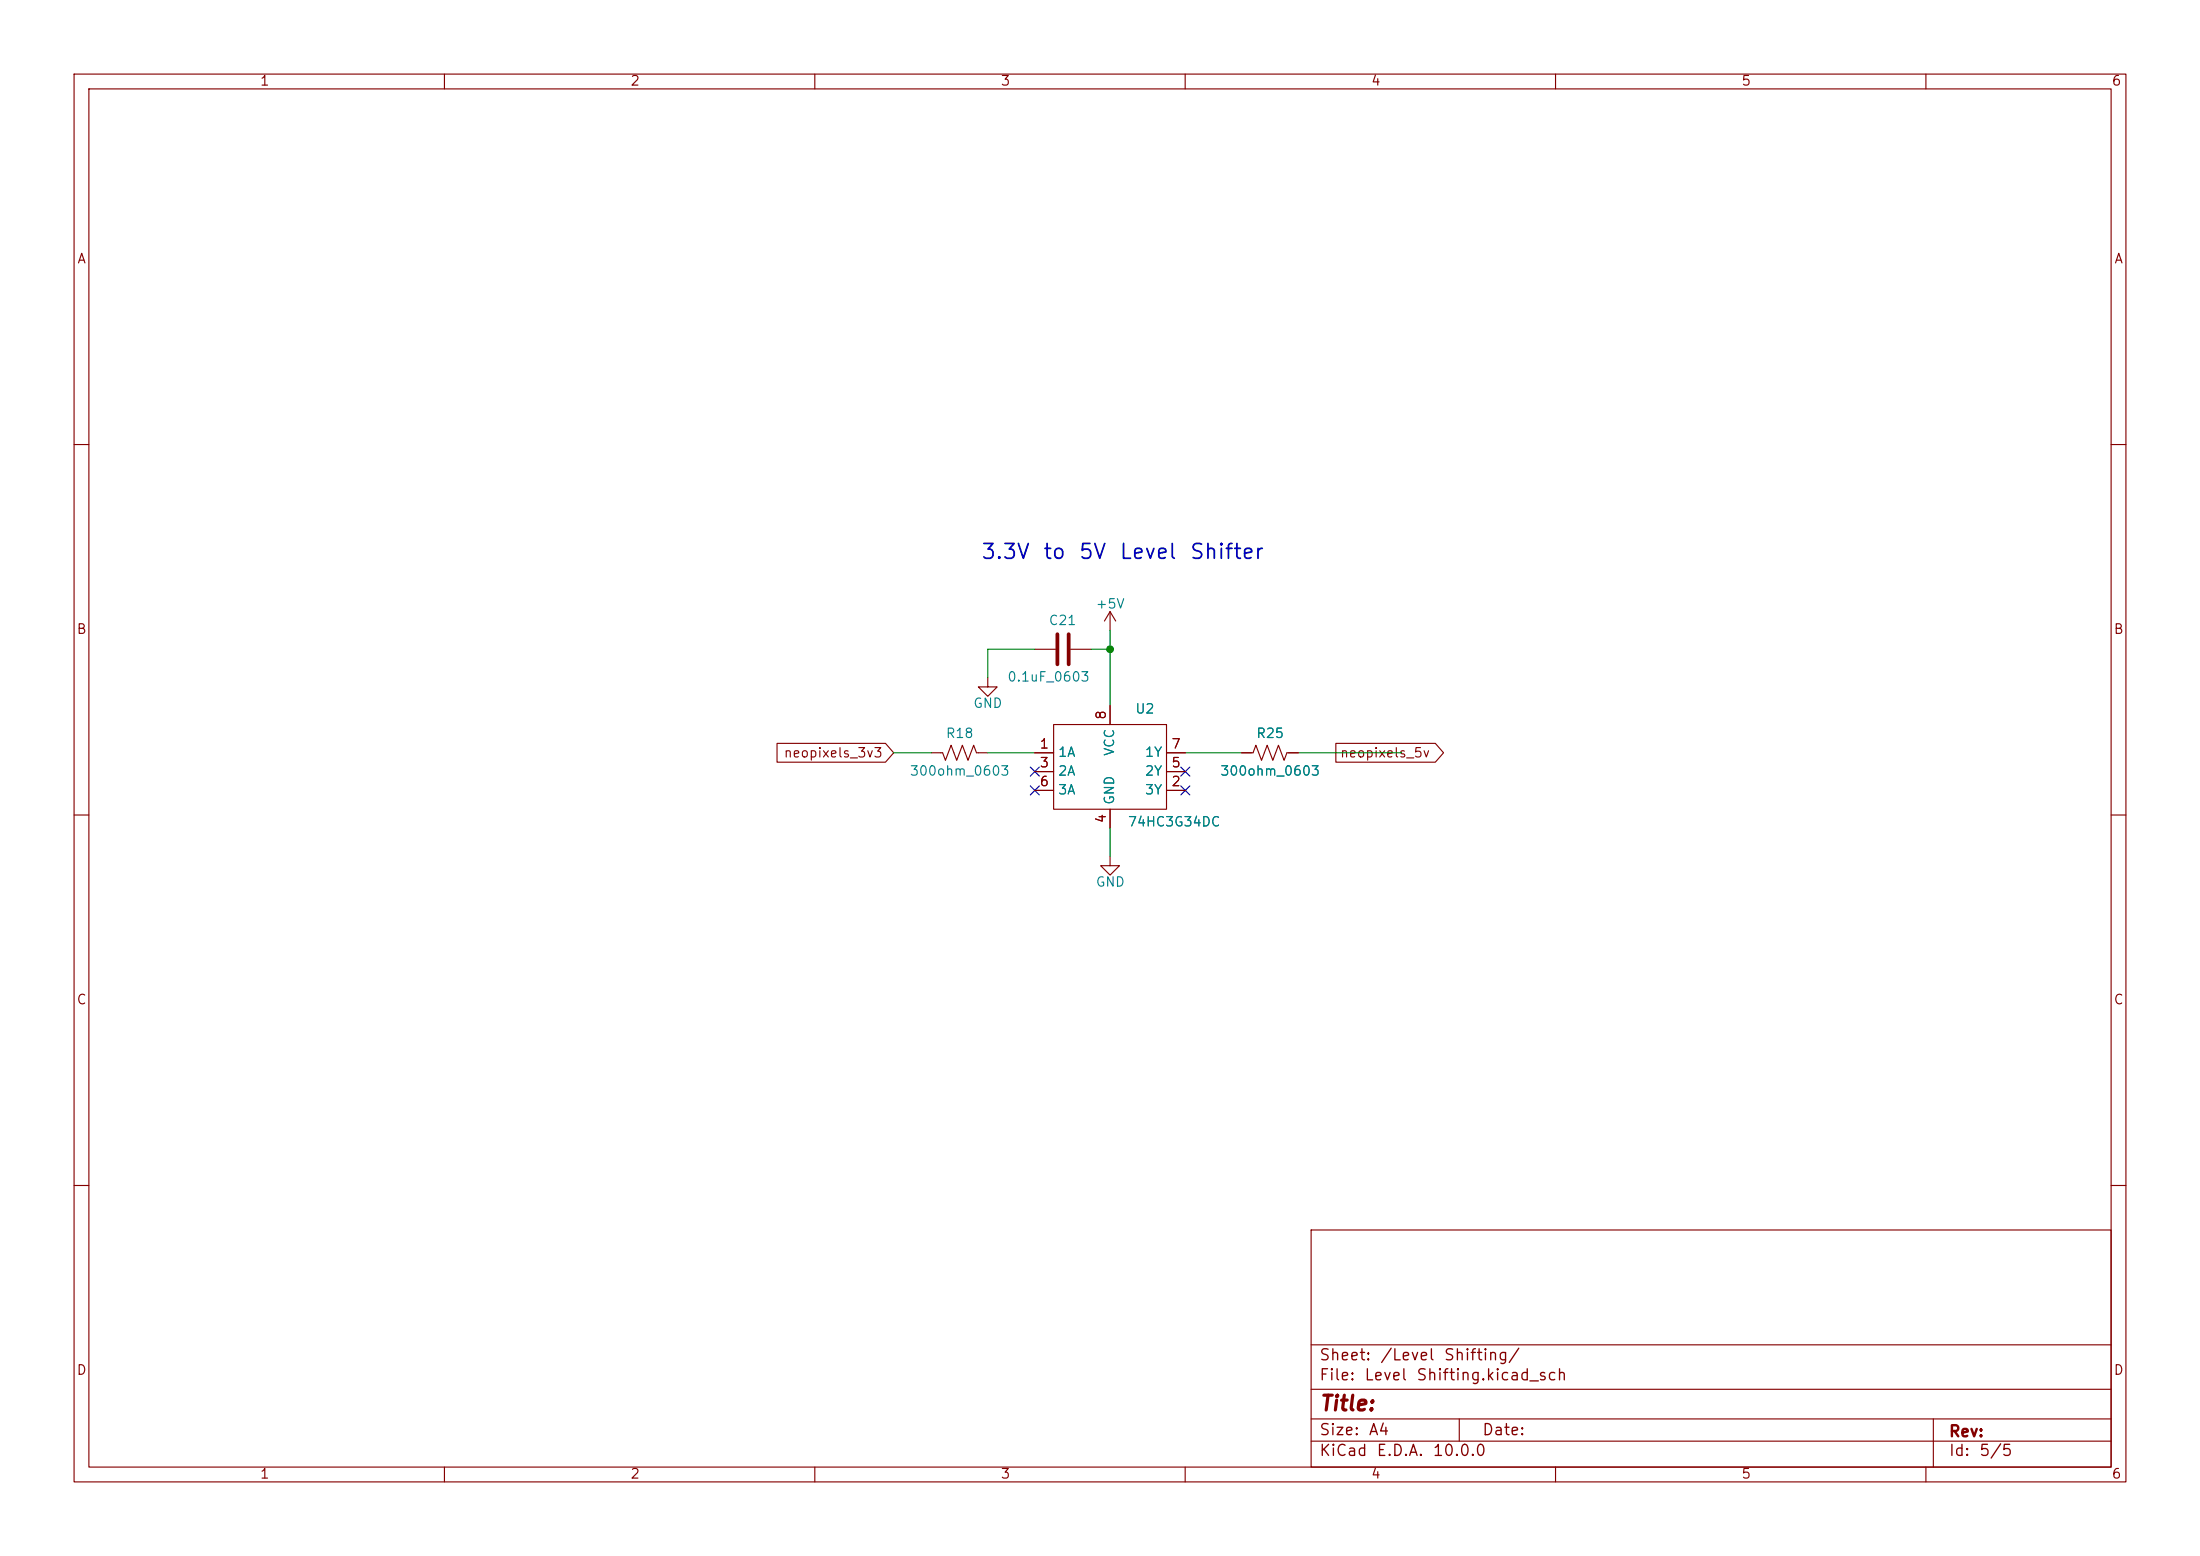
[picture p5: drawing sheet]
<svg xmlns="http://www.w3.org/2000/svg" width="297mm" height="210mm" viewBox="0 0 297 210" stroke-linecap="round" stroke-linejoin="round" font-family="sans-serif">
<g fill="none" stroke="#840000" stroke-width=".15">
<path d="M10 10h277v190h-277zM12 12h273v186h-273zM60 10v2M110 10v2M160 10v2M210 10v2M260 10v2M10 60h2M285 60h2M133.3 91.4v1.3h1.3l-1.3 1.3-1.2-1.3h1.2M139.7 87.6h2.8M142.2 97.8h15.3v11.4h-15.3z"/>
<path d="M144.5 87.6h2.8M149.9 82.6l-.8 1.2M149.9 82.6l.7 1.2M149.9 82.6v2.5M149.9 95.3v2.5M10 110h2M104.9 100.3h14.6l1.1 1.3-1.1 1.3h-14.6zM125.7 101.6h1.6l.3 1 .8-2 .8 2 .7-2 .8 2 .7-2 .4 1h1.5M139.7 101.6h2.5M139.7 106.7h2.5M139.7 104.1h2.5M149.9 115.6v1.2h-1.3l1.3 1.3 1.2-1.3h-1.2"/>
<path d="M149.9 109.2v2.6M157.5 101.6h2.5M157.5 106.7h2.5M157.5 104.1h2.5M167.6 101.6h1.6l.3-1 .8 2 .8-2 .7 2 .8-2 .8 2 .3-1h1.6M180.3 100.3h13.5l1.1 1.3-1.1 1.3h-13.5zM285 110h2M10 160h2M177 166h108v32h-108zM285 160h2M60 198v2M110 198v2"/>
<path d="M160 198v2M177 194.5h108M177 191.5h108M177 187.5h108M177 181.5h108M197 191.5v3M210 198v2M260 198v2M261 191.5v6.5"/>
</g>
<path d="M142.7 85.6v4.1M144.3 85.6v4.1" fill="none" stroke="#840000" stroke-width=".51"/>
<path d="M139.7 87.6h-6.4v3.8M147.3 87.6h2.6M149.9 85.1v10.2M120.6 101.6h5.1M133.3 101.6h6.4M149.9 111.8v3.8M160 101.6h7.6M175.3 101.6h13.9" fill="none" stroke="#008400" stroke-width=".15"/>
<path d="M139.1 106.1l1.2 1.2M139.1 103.5l1.2 1.2M140.3 106.1l-1.2 1.2M140.3 103.5l-1.2 1.2M159.4 103.5l1.2 1.2M159.4 106.1l1.2 1.2M160.6 103.5l-1.2 1.2M160.6 106.1l-1.2 1.2" fill="none" stroke="#000084" stroke-width=".15"/>
<circle cx="149.9" cy="87.6" r=".46" fill="#008400" stroke="#008400" stroke-width=".14"/>
<g font-size="2" fill="#0000c2">
<text x="132.3" y="76">3.3V</text>
<text x="140.7" y="76">to</text>
<text x="145.5" y="76">5V</text>
<text x="151" y="76">Level</text>
<text x="160.5" y="76">Shifter</text>
</g>
<text font-size="2" fill="#840000" x="178" y="190.9">Title:</text>
<g font-size="1.5" fill="#840000">
<text x="178" y="184">Sheet:</text>
<text x="186.2" y="184">/Level</text>
<text x="194.8" y="184">Shifting/</text>
<text x="178" y="186.7">File:</text>
<text x="184.1" y="186.7">Level</text>
<text x="191.1" y="186.7">Shifting.kicad_sch</text>
<text x="178" y="196.9">KiCad</text>
<text x="178" y="194.1">Size:</text>
<text x="184.7" y="194.1">A4</text>
<text x="185.7" y="196.9">E.D.A.</text>
<text x="193.3" y="196.9">10.0.0</text>
<text x="200" y="194.1">Date:</text>
<text x="263" y="194.3">Rev:</text>
<text x="263" y="196.9">Id:</text>
<text x="267.1" y="196.9">5/5</text>
</g>
<g font-size="1.3" fill="#840000">
<text x="35" y="11.9">1</text>
<text x="85" y="11.9">2</text>
<text x="135" y="11.9">3</text>
<text x="185" y="11.9">4</text>
<text x="235" y="11.9">5</text>
<text x="285" y="11.9">6</text>
<text x="10.3" y="35.9">A</text>
<text x="285.3" y="35.9">A</text>
<text x="10.3" y="85.9">B</text>
<text x="285.3" y="85.9">B</text>
<text x="140.3" y="101.3">1</text>
<text x="149.6" y="97.2" transform="rotate(-90 149.6 97.2)">8</text>
<text x="158" y="101.3">7</text>
<text x="105.7" y="102.6">neopixels_3v3</text>
<text x="140.3" y="103.9">3</text>
<text x="140.3" y="106.4">6</text>
<text x="158" y="106.4">2</text>
<text x="158" y="103.9">5</text>
<text x="180.8" y="102.6">neopixels_5v</text>
<text x="149.6" y="111.2" transform="rotate(-90 149.6 111.2)">4</text>
<text x="10.3" y="135.9">C</text>
<text x="285.3" y="135.9">C</text>
<text x="10.3" y="185.9">D</text>
<text x="285.3" y="185.9">D</text>
<text x="35" y="199.9">1</text>
<text x="85" y="199.9">2</text>
<text x="135" y="199.9">3</text>
<text x="185" y="199.9">4</text>
<text x="235" y="199.9">5</text>
<text x="285" y="199.9">6</text>
</g>
<g font-size="1.3" fill="#008484">
<text x="147.8" y="82.5">+5V</text>
<text x="141.5" y="84.7">C21</text>
<text x="131.3" y="95.9">GND</text>
<text x="135.9" y="92.3">0.1uF_0603</text>
<text x="127.6" y="99.9">R18</text>
<text x="153.2" y="96.6">U2</text>
<text x="169.5" y="99.9">R25</text>
<text x="122.7" y="105">300ohm_0603</text>
<text x="142.7" y="102.5">1A</text>
<text x="142.7" y="105">2A</text>
<text x="142.7" y="107.5">3A</text>
<text x="150.7" y="102.1" transform="rotate(-90 150.7 102.1)">VCC</text>
<text x="154.5" y="107.5">3Y</text>
<text x="154.5" y="105">2Y</text>
<text x="154.5" y="102.5">1Y</text>
<text x="164.6" y="105">300ohm_0603</text>
<text x="150.7" y="108.7" transform="rotate(-90 150.7 108.7)">GND</text>
<text x="152.2" y="111.9">74HC3G34DC</text>
<text x="147.8" y="120">GND</text>
</g>
</svg>
